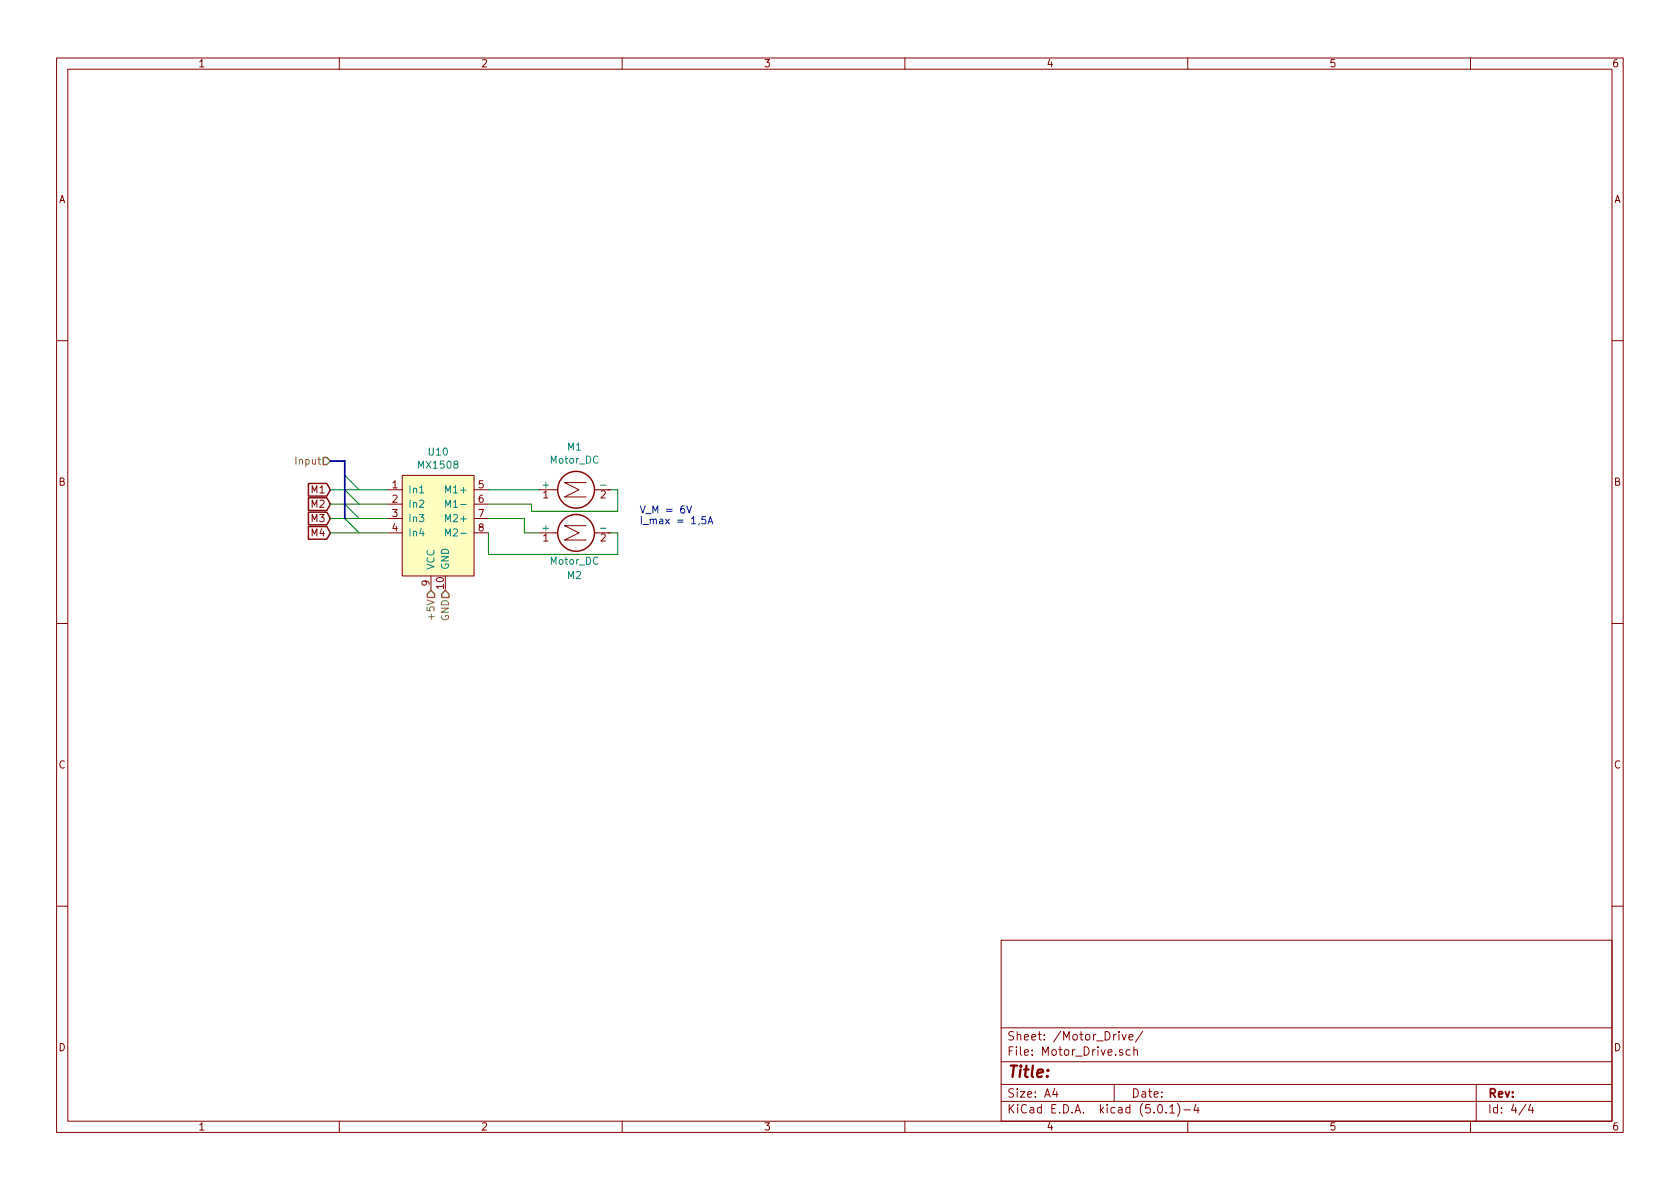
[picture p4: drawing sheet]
<svg xmlns="http://www.w3.org/2000/svg" width="297mm" height="210mm" viewBox="0 0 297 210" stroke-linecap="round" stroke-linejoin="round" font-family="sans-serif">
<g fill="none" stroke="#840000" stroke-width=".18">
<path d="M10 10.3h277v189.9h-277zM12 12.2h273v186.1h-273zM60 10.3v1.9M110 10.3v1.9M160 10.3v1.9M210 10.3v1.9M260 10.3v1.9M10 60.2h2M285 60.2h2M68.6 86.6h2.5M68.6 94.2h2.5M68.6 89.1h2.5"/>
<path d="M68.6 91.7h2.5M71.1 84.1h12.7v17.7h-12.7zM83.8 86.6h2.6M83.8 94.2h2.6M83.8 89.1h2.6M83.8 91.7h2.6M95.2 86.6h3.4M95.2 94.2h3.4M103.6 85.3h-3.8l2.6 1.3-2.6 1.3h3.8M103.6 93h-3.8l2.6 1.2-2.6 1.3h3.8M105.1 86.6h2.8M105.1 94.2h2.8"/>
<path d="M10 110.3h2M76.2 101.8v2.6M285 110.3h2M10 160.2h2M177 166.3h108v32h-108zM285 160.2h2M60 198.3v1.9M110 198.3v1.9M160 198.3v1.9M177 194.8h108M177 191.8h108M177 187.8h108"/>
<path d="M177 181.8h108M186.5 192.5l-.4 1h1M186.8 193v1M197 191.8v3M197.8 182.4v.2M198.4 182.9l.4 1 .3-1M198.5 185.7l-.4-.1-.2 .2 .1 .2 .5 .2v.3h-.6M199.6 183.4l.7-.1v-.3l-.5-.1-.2 .2 .1 .7h.6M199.8 185.7l-.4-.1-.3 .3 .1 .6 .2 .1 .4-.1M200.5 185.7l.2-.1 .3 .1 .1 .9M200.5 185.1v1.5M202.1 182.3l-1.3 2"/>
<path d="M204.8 195.5l.4-.2a.94 .94 0 0 1 0 1.5 .79 .79 0 0 1-.4-1.3zM206.2 196.7v.1M206.8 195.8l.5-.5v1.5M206.8 196.8h.9M208.2 195.1a1.71 1.71 0 0 1 0 2.3M209.3 196.3h1.2M210 198.3v1.9M211.5 195.2l-.4 1.1h.9M211.8 195.8v1M260 198.3v1.9M261 191.8v6.5M269.8 195.2l-1.2 2"/>
<path d="M270.6 195.2l-.3 1.1h.9M271 195.8v1"/>
</g>
<g fill="none" stroke="#840000" stroke-width=".25">
<path d="M54.5 85.5h3.3l.6 1.1-.6 1.1h-3.3zM54.5 88h3.3l.6 1.1-.6 1.2h-3.3zM54.5 90.6h3.3l.6 1.1-.6 1.1h-3.3zM54.5 93.1h3.3l.6 1.1-.6 1.1h-3.3z"/>
<circle cx="101.9" cy="94.2" r="3.3"/>
<circle cx="101.9" cy="86.6" r="3.3"/>
</g>
<path d="M71.1 84.1h12.7v17.7h-12.7z" fill="#ffffc2" stroke="#ffffc2" stroke-width=".18"/>
<path d="M74.2 87.2h.7M78.8 87.2v-1.3l.4 .9 .4-.9v1.3M78.8 89.7v-1.3l.4 1 .4-1v1.3M78.8 92.2v-1.2l.4 .9 .4-.9v1.2M78.8 94.8v-1.3l.4 .9 .4-.9v1.3" fill="none" stroke="#008484" stroke-width=".18"/>
<path d="M58.4 89.1h10.2M58.4 91.7h10.2M58.4 94.2h10.2M58.4 86.6h10.2M61 84.1l2.5 2.5M61 86.6l2.5 2.5M61 89.1l2.5 2.6M61 91.7l2.5 2.5M86.4 91.7h6.3v2.5h2.5M86.4 94.2v3.8h22.8v-3.8h-1.3M86.4 86.6h8.8M107.9 86.6h1.3v3.8h-15.2v-1.3h-7.6" fill="none" stroke="#008400" stroke-width=".18"/>
<path d="M57.1 80.9h.7l.6 .6-.6 .7h-.7zM76.2 104.4l.6 .6v.7h-1.2v-.7zM78.7 104.4l.7 .6v.7h-1.3v-.7z" fill="none" stroke="#848400" stroke-width=".25"/>
<path d="M58.4 81.5h2.6v10.2" fill="none" stroke="#000084" stroke-width=".3"/>
<path d="M121.4 89.5l.5 1.2 .4-1.2M124.8 91.4h-.6l-.1 .6 .2-.2 .4 .1 .1 .6-.2 .1-.5-.1M125.2 92.6l.4-1.2 .4 1.2M125.3 92.3h.6" fill="none" stroke="#0000c2" stroke-width=".18"/>
<text font-size="2.8" fill="#840000" x="178" y="190.5">Title:</text>
<g font-size="2.1" fill="#840000">
<text x="178" y="184">Sheet: /Motor_Drive/</text>
<text x="178" y="186.7">File: Motor_Drive.sch</text>
<text x="178" y="196.9">KiCad E.D.A. kicad (5.0.1)-4</text>
<text x="178" y="194.1">Size: A4</text>
<text x="200" y="194.1">Date:</text>
<text x="263" y="194.1">Rev:</text>
<text x="263" y="196.9">Id: 4/4</text>
</g>
<g font-size="1.8" fill="#840000">
<text x="35" y="11.9">1</text>
<text x="85" y="11.9">2</text>
<text x="135" y="11.9">3</text>
<text x="185" y="11.9">4</text>
<text x="235" y="11.9">5</text>
<text x="285" y="11.9">6</text>
<text x="10.4" y="35.9">A</text>
<text x="285.4" y="35.9">A</text>
<text x="10.4" y="85.9">B</text>
<text x="55.2" y="87.2">M1</text>
<text x="55.2" y="89.8">M2</text>
<text x="69.4" y="86.4">1</text>
<text x="69.4" y="88.9">2</text>
<text x="84.6" y="86.4">5</text>
<text x="84.6" y="88.9">6</text>
<text x="96" y="88.1">1</text>
<text x="106.2" y="88.1">2</text>
<text x="285.4" y="85.9">B</text>
<text x="55.2" y="92.3">M3</text>
<text x="55.2" y="94.9">M4</text>
<text x="69.4" y="91.4">3</text>
<text x="69.4" y="94">4</text>
<text x="84.6" y="91.4">7</text>
<text x="84.6" y="94">8</text>
<text x="96" y="95.8">1</text>
<text x="106.2" y="95.8">2</text>
<text x="75.9" y="103.6" transform="rotate(-90 75.9 103.6)">9</text>
<text x="78.5" y="104.1" transform="rotate(-90 78.5 104.1)">10</text>
<text x="10.4" y="135.9">C</text>
<text x="285.4" y="135.9">C</text>
<text x="10.4" y="185.9">D</text>
<text x="285.4" y="185.9">D</text>
<text x="35" y="199.9">1</text>
<text x="85" y="199.9">2</text>
<text x="135" y="199.9">3</text>
<text x="185" y="199.9">4</text>
<text x="235" y="199.9">5</text>
<text x="285" y="199.9">6</text>
</g>
<g font-size="1.8" fill="#848400">
<text x="52.6" y="82.2">Input</text>
<text x="76.8" y="109.1" transform="rotate(-90 76.8 109.1)">+5V</text>
<text x="79.4" y="109.8" transform="rotate(-90 79.4 109.8)">GND</text>
</g>
<g font-size="1.8" fill="#008484">
<text x="74.2" y="82.9">MX1508</text>
<text x="75.8" y="80.6">U10</text>
<text x="97.4" y="82">Motor_DC</text>
<text x="100.4" y="79.7">M1</text>
<text x="72.1" y="87.2">In1</text>
<text x="72.1" y="89.8">In2</text>
<text x="79.3" y="87.2">M1+</text>
<text x="79.8" y="89.8">M1-</text>
<text x="96" y="86.4">+</text>
<text x="106.4" y="86.4">-</text>
<text x="72.1" y="92.3">In3</text>
<text x="72.1" y="94.9">In4</text>
<text x="79.3" y="92.3">M2+</text>
<text x="79.8" y="94.9">M2-</text>
<text x="96" y="94">+</text>
<text x="106.4" y="94">-</text>
<text x="76.8" y="100.8" transform="rotate(-90 76.8 100.8)">VCC</text>
<text x="79.4" y="100.8" transform="rotate(-90 79.4 100.8)">GND</text>
<text x="97.4" y="99.9">Motor_DC</text>
<text x="100.4" y="102.4">M2</text>
</g>
<g font-size="1.8" fill="#0000c2">
<text x="113" y="90.8">V_M = 6V</text>
<text x="113" y="92.7">I_max = 1,5A</text>
</g>
</svg>
